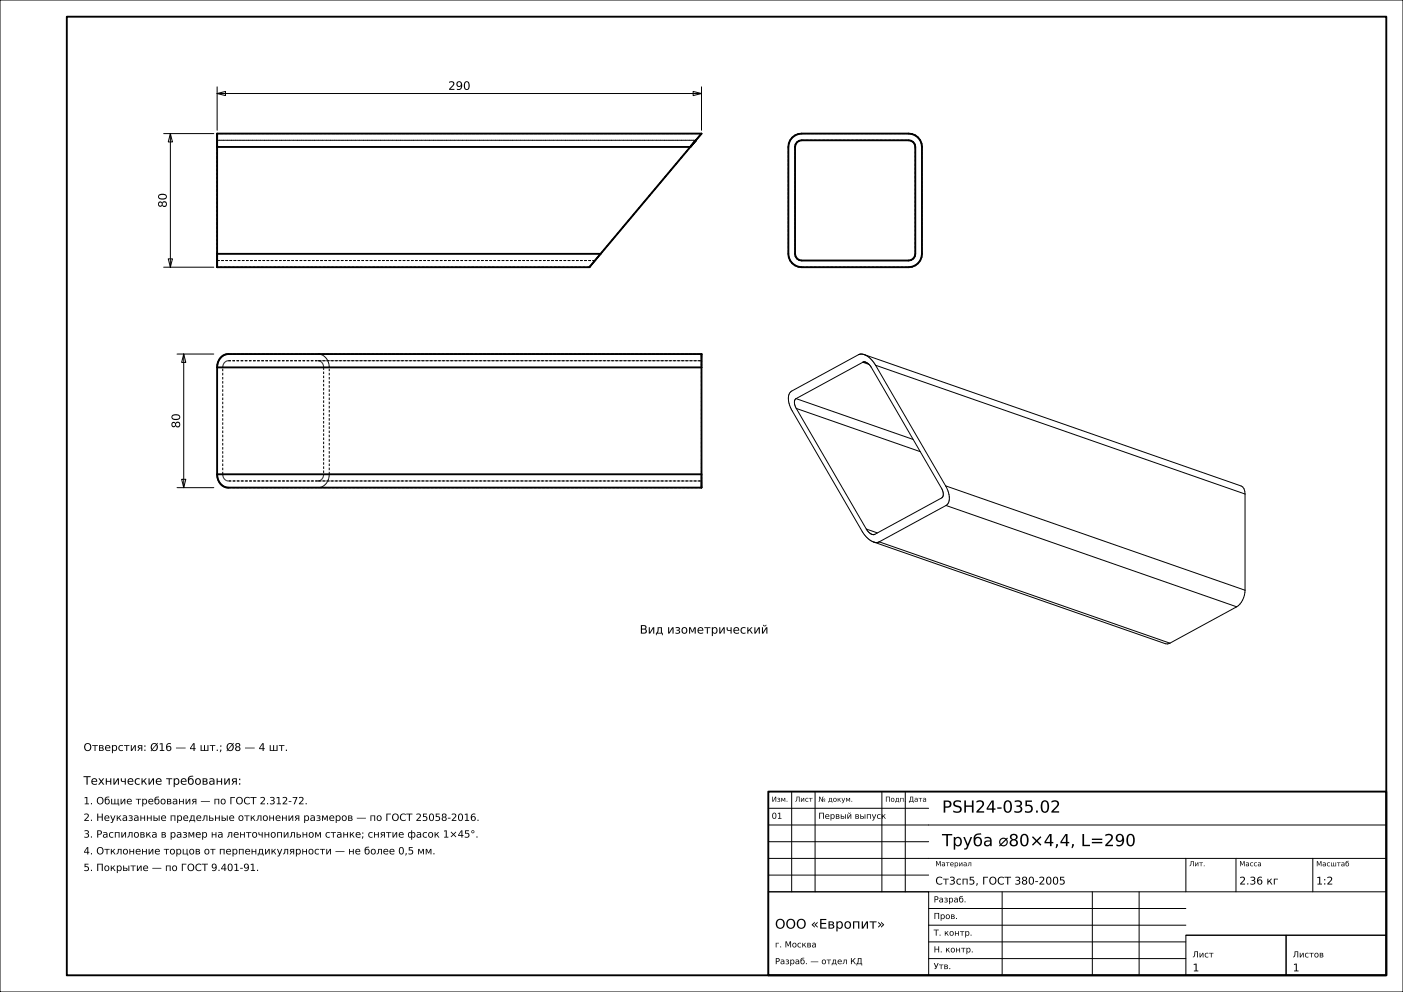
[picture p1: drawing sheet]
<svg xmlns="http://www.w3.org/2000/svg" width="420mm" height="297mm" viewBox="0 0 420 297" stroke-linecap="round" stroke-linejoin="round" font-family="sans-serif">
<g fill="none" stroke="#000" stroke-width=".3">
<path d="M0 0h420v297h-420zM49 40h15M51 40l.6 2.5h-1.2zM51 40v40M65 28l2.5-.6v1.2zM65 26v13M65 28h145M207.5 27.4l2.5 .6-2.5 .6zM210 26v13M50.4 77.5h1.2l-.6 2.5zM49 80h15M53 106h11"/>
<path d="M55 106l.6 2.5h-1.2zM55 106v40M238.3 119.3l-.3 .4-.2 .8 .6 1.8M238.3 119.3l35.1 12.3M258.3 108.5l-20 10.8M258.3 108.5l1.8 .6M258.7 108.4h.1M258.7 108.4l-.4 .1M258.7 106.2l-.9-.2-.8 .2-20 10.9a3.8 3.8 0 0 0-.4 4.8l21.7 37.5 1.6 1.9 1.6 1M258.7 106.2l1.8 1.1 1.6 2.1M258.7 106.2l112.8 39.3a2.36 2.36 0 0 1 1.2 2.4M258.8 108.4h.2a3.2 3.2 0 0 1 1.9 1.6l20.9 36.1 .6 1.8-.1 .7-.4 .5-20 10.9"/>
<path d="M262.1 109.4l21 36.1M262.1 109.4l110.6 38.5M238.4 122.3l20.9 36.1M238.4 122.3l37.1 12.9M53 146h11M54.4 143.5h1.2l-.6 2.5zM259.3 158.4a3.1 3.1 0 0 0 2.1 1.7M259.3 158.4l3.4 1.2M261.8 160l-.4 .1M261.9 160h-.1M283.1 145.5a5 5 0 0 1 .4 5.7l-.3 .1M283.1 145.5l89.6 31.2"/>
<path d="M283.2 151.3l-20 10.9M283.2 151.3l87 30.4M372.7 147.9v28.8M261.4 160.1h.1M261.5 162.3l87.4 30.4 1.3-.1M263.2 162.2l-.8 .2-.9-.1M263.2 162.2l87 30.4M372.7 176.7a6.1 6.1 0 0 1-2.5 5M370.2 181.7l-20 10.9M237 237v30M244 237v30M264 237v30"/>
<path d="M271 237v30M230 257h185M230 252h48M230 247h185M230 242h48M355 257v10M370 257v10M393 257v10M230 267h48v25h-48zM230 267h185M230 262h48M278 277h77"/>
<path d="M278 272h77M300 267v25M327 267v25M341 267v25M278 287h77M278 282h77M355 280h30v12h-30zM355 280h60M385 280h30v12h-30z"/>
</g>
<path d="M20 5h395v287h-395zM65 40h145l-33.6 40h-111.4zM65 44h141.6M237.2 41.2l.8-.7 2-.5h32a4 4 0 0 1 4 4v32a4 4 0 0 1-4 4h-32a4 4 0 0 1-4-4v-32l.1-1zM238.6 42.6l.6-.4 .8-.2h32a2 2 0 0 1 2 2v32a2 2 0 0 1-2 2h-32a2 2 0 0 1-2-2v-32l.2-.8zM65 76h114.8M65 110v32M65 110a3.7 3.7 0 0 1 3.4-4h141.6v40h-141.6a3.7 3.7 0 0 1-3.4-4M65 110h145M65 142h145M230 237h185v55h-185z" fill="none" stroke="#000" stroke-width=".56"/>
<g fill="none" stroke="#000" stroke-width=".3" stroke-dasharray=".7 .5" stroke-linecap="butt">
<path d="M210 40h-145M240 40h-.4M272 40h-32M65 44v-.2M65 43.8v-.2M65 43.6v-.3M65 43.3v-.2M65 43.1v-.2M65 42.9v-.1M65 42.8v-.2M65 42.6v-.2M65 42.4v-.1"/>
<path d="M65 42.3v-.1M65 42.2v-.1M65 42.1v-.1M65 42h143.3M65 44v32M65 42v.1M65 42.1v.1M65 42.2v.1M65 42.3v.1M65 42.4v.2M65 42.6v.2M65 42.8v.1"/>
<path d="M65 42.9v.2M65 43.1v.2M65 43.3v.3M65 43.6v.2M65 43.8v.2M65 44v-.4M65 43.6v-.5M65 43.1v-.4M65 42.7v-.4M65 42.3v-.4M65 41.9v-.4M65 41.5v-.3"/>
<path d="M65 41.2v-.3M65 40.9v-.3M65 40.6v-.2M65 40.4v-.2M65 40.2v-.1M65 40.1v-.1M206.6 44l-26.8 32M207 43.6l-.4 .4M207.4 43.1l-.4 .5M207.8 42.7l-.4 .4M208.1 42.3l-.3 .4M208.3 42h-143.3"/>
<path d="M208.4 41.9l-.3 .4M208.7 41.5l-.3 .4M209 41.2l-.3 .3M209.3 40.9l-.3 .3M209.5 40.6l-.2 .3M209.7 40.4l-.2 .2M209.8 40.2l-.1 .2M209.9 40.1l-.1 .1M210 40l-.1 .1M236 44v32M236 43.6v.4M236.1 43.1l-.1 .5"/>
<path d="M236.2 42.7l-.1 .4M236.4 42.3l-.2 .4M236.6 41.9l-.2 .4M236.9 41.5l-.3 .4M237.2 41.2l-.3 .3M237.5 40.9l-.3 .3M237.9 40.6l-.4 .3M238 44v-.2M238 43.8l.1-.2M238.1 43.6v-.3M238.1 43.3l.1-.2M238.2 43.1l.1-.2"/>
<path d="M238.3 40.4l-.4 .2M238.3 42.9l.1-.1M238.4 42.8l.2-.2M238.6 42.6l.2-.2M238.7 40.2l-.4 .2M238.8 42.4l.1-.1M238.9 42.3l.2-.1M239.1 40.1l-.4 .1M239.1 42.2l.2-.1M239.3 42.1h.3M239.6 40l-.5 .1M239.6 42.1l.2-.1"/>
<path d="M239.8 42h.2M240 42h32M272 42h.2M272.2 42l.2 .1M272.4 42.1h.3M272.4 40h-.4M272.7 42.1l.2 .1M272.9 42.2l.2 .1M272.9 40.1l-.5-.1M273.1 42.3l.1 .1M273.2 42.4l.2 .2M273.3 40.2l-.4-.1"/>
<path d="M273.4 42.6l.2 .2M273.6 42.8l.1 .1M273.7 42.9l.1 .2M273.7 40.4l-.4-.2M273.8 43.1l.1 .2M273.9 43.3v.3M273.9 43.6l.1 .2M274 43.8v.2M274 44v32M274.1 40.6l-.4-.2M274.5 40.9l-.4-.3M274.8 41.2l-.3-.3"/>
<path d="M275.1 41.5l-.3-.3M275.4 41.9l-.3-.4M275.6 42.3l-.2-.4M275.8 42.7l-.2-.4M275.9 43.1l-.1-.4M276 43.6l-.1-.5M276 44v-.4M65 78v-.1M65 77.9v-.1M65 77.8v-.1M65 77.7v-.1M65 77.6v-.2"/>
<path d="M65 77.4v-.2M65 77.2v-.1M65 77.1v-.2M65 76.9v-.2M65 76.7v-.3M65 76.4v-.2M65 76.2v-.2M65 76v-32M65 80v-.1M65 79.9v-.1M65 79.8v-.2M65 79.6v-.2"/>
<path d="M65 79.4v-.3M65 79.1v-.3M65 78.8v-.3M65 78.5v-.4M65 78.1v-.4M65 77.7v-.4M65 77.3v-.4M65 76.9v-.5M65 76.4v-.4M65 76v.2M65 76.2v.2M65 76.4v.3"/>
<path d="M65 76.7v.2M65 76.9v.2M65 77.1v.1M65 77.2v.2M65 77.4v.2M65 77.6v.1M65 77.7v.1M65 77.8v.1M65 77.9v.1M176.5 80h-.1M176.5 79.9v.1M176.6 79.8l-.1 .1"/>
<path d="M176.8 79.6l-.2 .2M177 79.4l-.2 .2M177.2 79.1l-.2 .3M177.4 78.8l-.2 .3M177.7 78.5l-.3 .3M178 78.1l-.3 .4M178.1 78h-113.1M178.1 78l.1-.1M178.2 77.9l-.1 .1M178.2 77.9l.1-.1M178.3 77.8l-.1 .1M178.3 77.8l.1-.1"/>
<path d="M178.3 77.7l-.3 .4M178.4 77.7l-.1 .1M178.4 77.7l.1-.1M178.5 77.6l-.1 .1M178.5 77.6l.1-.2M178.6 77.4l-.1 .2M178.6 77.4l.1-.2M178.7 77.3l-.4 .4M178.7 77.2l-.1 .2M178.7 77.2l.2-.1M178.9 77.1l-.2 .1M178.9 77.1l.2-.2"/>
<path d="M179 76.9l-.3 .4M179.1 76.9l-.2 .2M179.1 76.9l.1-.2M179.2 76.7l-.1 .2M179.2 76.7l.2-.3M179.4 76.4l-.4 .5M179.4 76.4l-.2 .3M179.4 76.4l.2-.2M179.6 76.2l-.2 .2M179.6 76.2l.2-.2M179.8 76l-.4 .4M179.8 76l-.2 .2"/>
<path d="M179.8 76l26.8-32M236 76v.4M236 76.4l.1 .5M236.1 76.9l.1 .4M236.2 77.3l.2 .4M236.4 77.7l.2 .4M236.6 78.1l.3 .4M236.9 78.5l.3 .3M237.2 78.8l.3 .3M237.5 79.1l.4 .3M237.9 79.4l.4 .2M238 76v-32"/>
<path d="M238 76.2v-.2M238.1 76.4l-.1-.2M238.1 76.7v-.3M238.2 76.9l-.1-.2M238.3 79.6l.4 .2M238.3 77.1l-.1-.2M238.4 77.2l-.1-.1M238.6 77.4l-.2-.2M238.7 79.8l.4 .1M238.8 77.6l-.2-.2M238.9 77.7l-.1-.1M239.1 79.9l.5 .1"/>
<path d="M239.1 77.8l-.2-.1M239.3 77.9l-.2-.1M239.6 80h.4M239.6 77.9h-.3M239.8 78l-.2-.1M240 78h-.2M272 78h-32M272.2 78h-.2M272.4 77.9l-.2 .1M272.4 80l.5-.1M272.7 77.9h-.3M272.9 77.8l-.2 .1"/>
<path d="M272.9 79.9l.4-.1M273.1 77.7l-.2 .1M273.2 77.6l-.1 .1M273.3 79.8l.4-.2M273.4 77.4l-.2 .2M273.6 77.2l-.2 .2M273.7 77.1l-.1 .1M273.7 79.6l.4-.2M273.8 76.9l-.1 .2M273.9 76.7l-.1 .2M273.9 76.4v.3M274 76.2l-.1 .2"/>
<path d="M274 76v.2M274.1 79.4l.4-.3M274.5 79.1l.3-.3M274.8 78.8l.3-.3M275.1 78.5l.3-.4M275.4 78.1l.2-.4M275.6 77.7l.2-.4M275.8 77.3l.1-.4M275.9 76.9l.1-.5M276 76.4v-.4M276 76v-32M176.4 80h-111.4"/>
<path d="M240 80h32M272 80h.4M66.7 110v-.2M66.7 109.8v-.2M66.7 109.6l.1-.3M66.8 109.3v-.2M66.8 109.1l.1-.2M66.9 108.9l.1-.1M67 108.8l.2-.2M67.2 108.6l.1-.2M67.3 108.4l.2-.1M67.5 108.3l.1-.1"/>
<path d="M67.6 108.2l.2-.1M67.8 108.1h.2M68 108.1l.2-.1M68.2 108h.2M68.4 108h26.8M68.4 108h141.6M95.2 106h-26.8M95.2 108h.2M95.2 108h114.8M95.2 106h114.8M95.4 108l.2 .1M95.6 108.1h.2"/>
<path d="M95.6 106h-.4M95.8 108.1l.1 .1M95.9 108.2l.2 .1M96 106.1l-.4-.1M96.1 108.3l.2 .1M96.3 108.4l.1 .2M96.3 106.2l-.3-.1M96.4 108.6l.1 .2M96.5 108.8l.1 .1M96.6 108.9l.1 .2M96.7 106.4l-.4-.2M96.7 109.1l.1 .2"/>
<path d="M96.8 109.3v.3M96.8 109.6l.1 .2M96.9 109.8v.2M96.9 110v32M97 106.6l-.3-.2M97.3 106.9l-.3-.3M97.6 107.2l-.3-.3M97.8 107.5l-.2-.3M98 107.9l-.2-.4M98.2 108.3l-.2-.4M98.4 108.7l-.2-.4M98.5 109.1l-.1-.4"/>
<path d="M98.5 109.6v-.5M98.6 110l-.1-.4M210 110v-.2M210 109.8v-.2M210 109.6v-.3M210 109.3v-.2M210 109.1v-.2M210 108.9v-.1M210 108.8v-.2M210 108.6v-.2M210 108.4v-.1M210 108.3v-.1"/>
<path d="M210 108.2v-.1M210 108.1v-.1M210 108v.1M210 108.1v.1M210 108.2v.1M210 108.3v.1M210 108.4v.2M210 108.6v.2M210 108.8v.1M210 108.9v.2M210 109.1v.2M210 109.3v.3"/>
<path d="M210 109.6v.2M210 109.8v.2M210 110v32M210 106v.1M210 106.1v.1M210 106.2v.2M210 106.4v.2M210 106.6v.3M210 106.9v.3M210 107.2v.3M210 107.5v.4M210 107.9v.4"/>
<path d="M210 108.3v.4M210 108.7v.4M210 109.1v.5M210 109.6v.4M66.7 142v-32M66.7 142.2v-.2M66.7 142.4v-.2M66.8 142.7l-.1-.3M66.8 142.9v-.2M66.9 143.1l-.1-.2M67 143.2l-.1-.1M67.2 143.4l-.2-.2"/>
<path d="M67.3 143.6l-.1-.2M67.5 143.7l-.2-.1M67.6 143.8l-.1-.1M67.8 143.9l-.2-.1M68 143.9h-.2M68.2 144l-.2-.1M68.4 146h26.8M68.4 144h-.2M68.4 144h141.6M95.2 146h.4M95.2 144h-26.8M95.2 144h114.8"/>
<path d="M95.4 144h-.2M95.6 143.9l-.2 .1M95.6 146l.4-.1M95.8 143.9h-.2M95.9 143.8l-.1 .1M96 145.9l.3-.1M96.1 143.7l-.2 .1M96.3 143.6l-.2 .1M96.3 145.8l.4-.2M96.4 143.4l-.1 .2M96.5 143.2l-.1 .2M96.6 143.1l-.1 .1"/>
<path d="M96.7 145.6l.3-.2M96.7 142.9l-.1 .2M96.8 142.7l-.1 .2M96.8 142.4v.3M96.9 142.2l-.1 .2M96.9 142v.2M97 145.4l.3-.3M97.3 145.1l.3-.3M97.6 144.8l.2-.3M97.8 144.5l.2-.4M98 144.1l.2-.4M98.2 143.7l.2-.4"/>
<path d="M98.4 143.3l.1-.4M98.5 142.9v-.5M98.5 142.4l.1-.4M98.6 142v-32M210 146h-114.8M210 142v.4M210 142.4v.5M210 142.9v.4M210 143.3v.4M210 143.7v.4M210 144.1v.4M210 144.5v.3"/>
<path d="M210 144.8v.3M210 145.1v.3M210 145.4v.2M210 145.6v.2M210 145.8v.1M210 145.9v.1M210 142v-32M210 144v-.1M210 143.9v-.1M210 143.8v-.1M210 143.7v-.1M210 143.6v-.2"/>
<path d="M210 143.4v-.2M210 143.2v-.1M210 143.1v-.2M210 142.9v-.2M210 142.7v-.3M210 142.4v-.2M210 142.2v-.2M210 142v.2M210 142.2v.2M210 142.4v.3M210 142.7v.2M210 142.9v.2"/>
<path d="M210 143.1v.1M210 143.2v.2M210 143.4v.2M210 143.6v.1M210 143.7v.1M210 143.8v.1M210 143.9v.1"/>
</g>
<g font-size="5">
<text x="282" y="243.3">PSH24-035.02</text>
<text x="282" y="253.3">Труба ⌀80×4,4, L=290</text>
</g>
<text font-size="4" x="232" y="278">ООО «Европит»</text>
<g font-size="3.5">
<text x="134.2" y="26.9">290</text>
<text x="49.9" y="62.2" transform="rotate(-90 49.9 62.2)">80</text>
<text x="53.9" y="128.2" transform="rotate(-90 53.9 128.2)">80</text>
<text x="191.5" y="189.7">Вид изометрический</text>
<text x="25" y="234.9">Технические требования:</text>
</g>
<g font-size="3.2">
<text x="25" y="224.8">Отверстия: Ø16 — 4 шт.; Ø8 — 4 шт.</text>
<text x="280" y="264.8">Ст3сп5, ГОСТ 380-2005</text>
<text x="371" y="264.8">2.36 кг</text>
<text x="394" y="264.8">1:2</text>
<text x="357" y="290.8">1</text>
<text x="387" y="290.8">1</text>
</g>
<g font-size="3">
<text x="25" y="240.8">1. Общие требования — по ГОСТ 2.312-72.</text>
<text x="25" y="245.8">2. Неуказанные предельные отклонения размеров — по ГОСТ 25058-2016.</text>
<text x="25" y="250.8">3. Распиловка в размер на ленточнопильном станке; снятие фасок 1×45°.</text>
<text x="25" y="255.8">4. Отклонение торцов от перпендикулярности — не более 0,5 мм.</text>
<text x="25" y="260.8">5. Покрытие — по ГОСТ 9.401-91.</text>
</g>
<g font-size="2.5">
<text x="231" y="245.1">01</text>
<text x="245" y="245.1">Первый выпуск</text>
<text x="279.5" y="270.2">Разраб.</text>
<text x="279.5" y="275.1">Пров.</text>
<text x="279.5" y="280.1">Т. контр.</text>
<text x="232" y="283.6">г. Москва</text>
<text x="279.5" y="285.1">Н. контр.</text>
<text x="357" y="286.6">Лист</text>
<text x="387" y="286.6">Листов</text>
<text x="232" y="288.7">Разраб. — отдел КД</text>
<text x="279.5" y="290.1">Утв.</text>
</g>
<g font-size="2.1">
<text x="231" y="240">Изм.</text>
<text x="238" y="240">Лист</text>
<text x="245" y="240">№ докум.</text>
<text x="265" y="240">Подп.</text>
<text x="272" y="240">Дата</text>
<text x="280" y="259.3">Материал</text>
<text x="356" y="259.3">Лит.</text>
<text x="371" y="259.3">Масса</text>
<text x="394" y="259.4">Масштаб</text>
</g>
</svg>
